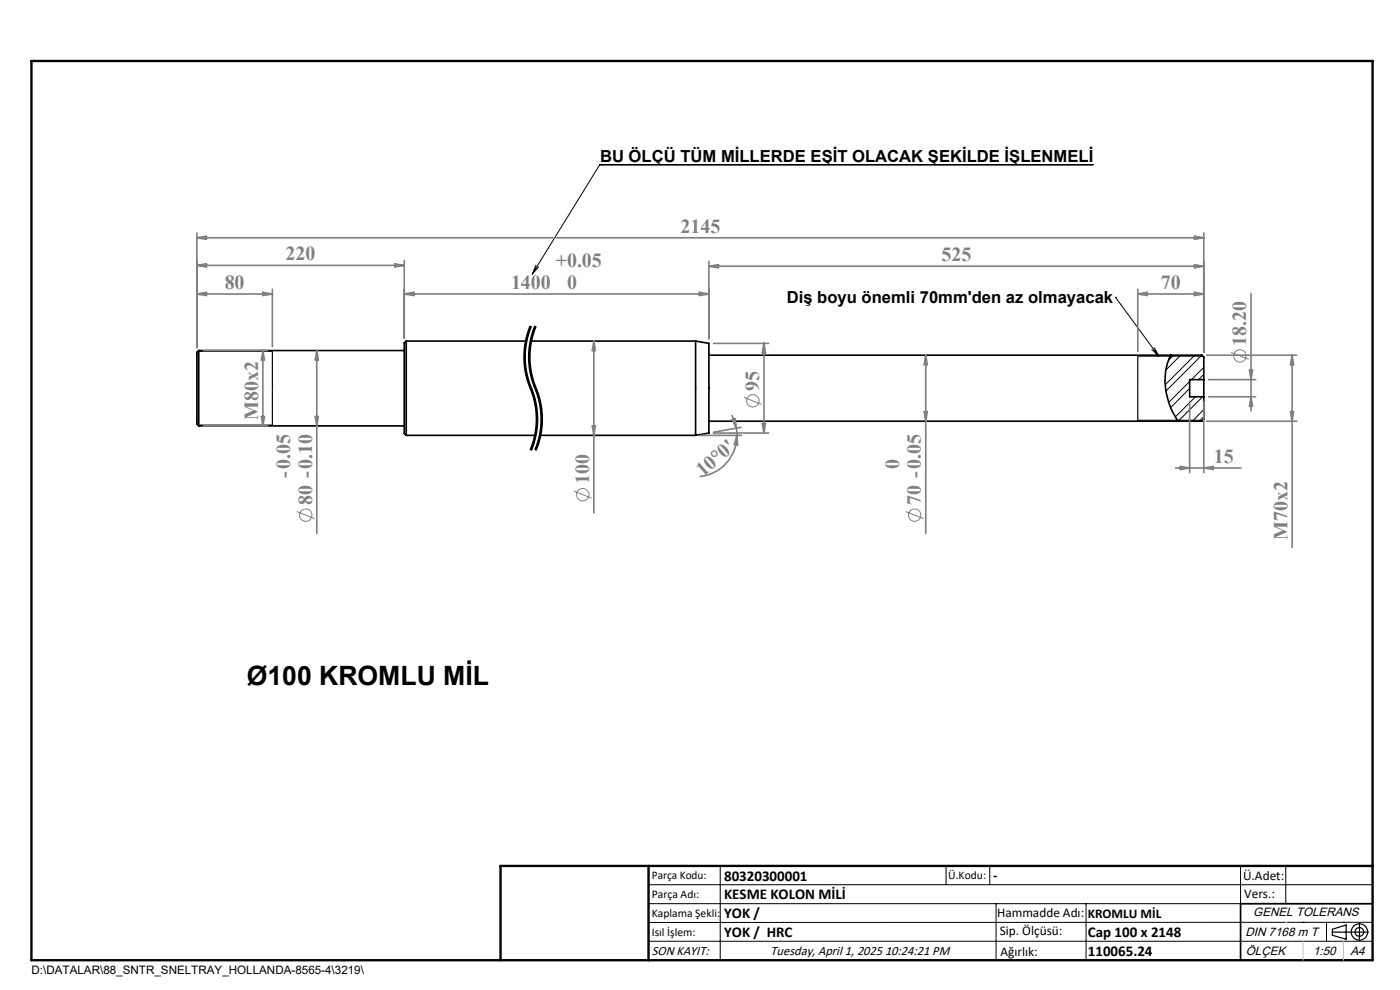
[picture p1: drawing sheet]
<svg xmlns="http://www.w3.org/2000/svg" width="297mm" height="210mm" viewBox="0 0 297 210" stroke-linecap="round" stroke-linejoin="round" font-family="sans-serif">
<g fill="none" stroke="#000" stroke-width=".21">
<path d="M231.9 34.9h-104.7l-14.3 23.2M113.7 56.3l-.8 1.8M114.3 56.6l-1.4 1.5M42 74.5h15.8M111.1 75.4a20.3 20.3 0 0 0 1.9 8.6 16.9 16.9 0 0 1 .4 8.1M111.5 77.2l.5 2.9M112.1 75.4a17.3 17.3 0 0 0 .6 4.7M112.4 69.1a17.3 17.3 0 0 0-1.3 6.3M112.5 77.2l.5 2.9M112.6 69.2a17.6 17.6 0 0 0 .4 14.2 17.1 17.1 0 0 1-.4 12.1M112.7 71.3l-.5 2.4-.1 1.7M112.8 69.2a16.9 16.9 0 0 0-1.3 8"/>
<path d="M113.4 69.1l-.7 2.2M113.6 69.2a17.5 17.5 0 0 0 .4 14.2 17.1 17.1 0 0 1-.4 12.1M113.8 69.2a16.9 16.9 0 0 0-1.3 8M236.6 63.1h.1M236.6 63.1l9.2 12.5M241.4 75.6h13.8M244.4 74.1l1.4 1.5M244.9 73.8l.9 1.8M249 75.3l-1.1 1.1M250.5 75.3l-3.2 3.2M253.5 75.3l-6.3 6.3M255 75.3l-7.7 7.7"/>
<path d="M255.4 77.9l-2.6 2.6M255.4 79.4l-1.1 1.1M42 90.2h15.8M112 80.1l.4 1.1M112.4 81.2l.3 .8M112.7 82l.1 .3zM112.7 80.2l1.6 5M112.8 82.3l.2 .5M113 82.8l.5 1.7M113 80.1l.4 1.1M113 93.8l-.6 1.6M113.4 81.2l.6 1.6"/>
<path d="M113.4 92.1l-.4 1.7M113.5 84.5a17.3 17.3 0 0 1 .5 5.9M114 82.8l.5 1.7M114 93.8l-.6 1.6M114 90.4a17.3 17.3 0 0 1-1.2 5.2M114.3 85.2a16.9 16.9 0 0 1 .1 6.9M114.3 92.7l-.3 1.1M114.4 92.1l-.1 .6M114.5 84.5a17.3 17.3 0 0 1 .5 5.9M115 90.4a17.3 17.3 0 0 1-1.2 5.2M241.4 89.1h13.8M252.4 80.9l-4.5 4.5"/>
<path d="M252.4 82.4l-4 4.1M253.6 84.2l-4.3 4.2M255.1 84.2l-5.2 5.2M255.4 86.9l-2.5 2.5M255.4 88.4l-1 1M137.6 187.7h153.6M137.6 191.7h153.6M137.6 199.7h153.6M152.8 183.7v20M200.7 183.7v4M210 183.7v4M211.3 191.7v12"/>
<path d="M230.4 191.7v12M263.2 183.7v20M272.8 183.7v8M276.4 195.6h.1M281.4 195.6v4.1M285 195.6h.1M291.2 195.6l-153.6 .1"/>
</g>
<g fill="none" stroke="#000" stroke-width=".35">
<path d="M42.2 74.4v15.9M42.2 74.4l-.4 .3v15.2l.4 .4M42.2 74.4h43.6M86.2 72.3v20M86.2 72.3l-.4 .4v19.3l.4 .3M86.2 72.3h25.4M112.6 72.3h35M147.6 72.3v20M147.6 72.3l2.8 .5v19.1l-2.8 .4M150.4 75.3h104.6l.4 .4v4.8M248.4 75.3a14 14 0 0 0 1.5 14.1M42.2 90.3h43.6"/>
<path d="M86.2 92.3h27.4M114.5 92.3h33.1M255.4 80.5v3.7M255.4 84.2v4.8l-.4 .4h-104.6M255.4 80.5h-3v3.7h3M291.2 191.7h-28v12"/>
</g>
<g fill="none" stroke="#808080" stroke-width=".21">
<path d="M261.2 74.7l3.7 1.5M157.8 84.3l3.8 1.5M63 108.5l3.7 1.5M121.7 104.2l3.8 1.5M192.2 108.5l3.7 1.5"/>
<circle cx="263.1" cy="75.5" r="1.31"/>
<circle cx="159.7" cy="85" r="1.32"/>
<circle cx="64.9" cy="109.3" r="1.32"/>
<circle cx="123.6" cy="104.9" r="1.31"/>
<circle cx="194.1" cy="109.3" r="1.32"/>
</g>
<g fill="none" stroke="#000" stroke-width=".25">
<path d="M57.8 74.4v15.9M241.4 75.3v14.1M282.6 197.7h7.8M282.6 197.1l3-.9v3l-3-.8zM288.4 195.8v3.8M106.2 203.7h185"/>
<circle cx="288.4" cy="197.7" r="1.74"/>
<circle cx="288.4" cy="197.7" r=".93"/>
</g>
<path d="M112.6 69.2a17.1 17.1 0 0 0 0 13.1M113.6 69.2a17.1 17.1 0 0 0 0 13.1M112.6 82.3a17.1 17.1 0 0 1 0 13.2M113.6 82.3a17.1 17.1 0 0 1 0 13.2" fill="none" stroke="#000" stroke-width=".21" stroke-dasharray="6.3 1.3 1.3 1.3" stroke-dashoffset="1.5" stroke-linecap="butt"/>
<g fill="none" stroke="#808080" stroke-width=".35">
<path d="M41.8 49.4v24.4M41.8 50.4h213.6M41.8 50.4l2-.3v.7zM41.8 56.3l2-.3v.6zM41.8 56.3h44M83.8 56l2 .3-2 .3zM85.8 55.3v16.4M150.4 55.4v16.5M150.4 56.5h105M150.4 56.5l2-.3v.6zM253.4 50.1l2 .3-2 .4zM253.4 56.2l2 .3-2 .3z"/>
<path d="M255.4 49.4v25.3M41.8 62.4h16M41.8 62.4l2-.4v.7zM43.2 74.4h13.6M55.8 62l2 .4-2 .3zM55.8 74.4v15.9M55.8 74.4l.3 1.9h-.6zM57.8 61.3v12.2M67.2 74.4v38.8M67.2 74.4l.3 1.9h-.6zM85.8 62.4h64.6M85.8 62.4l2-.4v.7z"/>
<path d="M126 72.3l.3 2.1h-.6zM126 72.3v36.5M148.4 62l2 .4-2 .3zM151.4 72.8h11.7M162.1 72.8v19.1M162.1 72.8l.3 2.1h-.7zM196.4 75.3l.3 2.1h-.6zM196.4 75.3v37.9M241.4 61.3v13.2M241.4 62.4h14M241.4 62.4l2-.4v.7zM253.4 62l2 .4-2 .3z"/>
<path d="M256 75.3h19.1M265.1 78.5h.6l-.3 2zM265.4 62.3v24.9M274.1 75.3v40.8M274.1 75.3l.3 2.1h-.6zM43.2 90.3h13.6M55.5 88.4h.6l-.3 1.9zM66.9 88.4h.6l-.3 1.9zM125.7 90.3h.6l-.3 2zM148.6 92.3h8.7M151.4 91.9h11.7M155.2 88l.6 1.4 .4 1.4"/>
<path d="M155.3 89l.7-.2 .2 2zM156.2 90.8l.2 1.5M156.4 92.3a8.8 8.8 0 0 1-8 8.8M156.4 92.3l.1 2.1-.7-.1zM157.2 90.7l-5.8 1M161.7 89.8h.7l-.3 2.1zM196.1 87.3h.6l-.3 2.1zM249.4 99.3h13.9M250.4 98.9l2 .4-2 .3zM252.4 85.2v15.1M255.4 85.2v15.1M255.4 99.3l2-.4v.7z"/>
<path d="M256 89.4h19.1M256.4 80.5h10M256.4 84.2h10M265.4 84.2l.3 2h-.6zM273.8 87.3h.6l-.3 2.1z"/>
</g>
<path d="M6.7 12.9h284.5v190.8h-284.5zM137.6 183.7v20M291.2 183.7h-185v20" fill="none" stroke="#000" stroke-width=".5"/>
<path d="M276.4 199.7v4M285 199.7v4" fill="none" stroke="#c0c0c0" stroke-width=".21"/>
<path d="M272.8 195.6h.1" fill="none" stroke="#c0c0c0" stroke-width=".25"/>
<text font-size="5.6" x="52.3" y="145.2">Ø100 KROMLU MİL</text>
<g font-size="4.2" fill="#808080">
<text x="144.4" y="49.4">2145</text>
<text x="60.6" y="55.2">220</text>
<text x="117.9" y="56.7">+0.05</text>
<text x="199.7" y="55.4">525</text>
<text x="47.7" y="61.3">80</text>
<text x="108.4" y="61.3">1400</text>
<text x="120.3" y="61.3">0</text>
<text x="246.3" y="61.3">70</text>
<text x="264.4" y="73.3" transform="rotate(-90 264.4 73.3)">18.20</text>
<text x="161" y="82.8" transform="rotate(-90 161 82.8)">95</text>
<text x="54.8" y="89" transform="rotate(-90 54.8 89)">M80x2</text>
<text x="61.6" y="101.4" transform="rotate(-90 61.6 101.4)">-0.05</text>
<text x="149.2" y="101.2" transform="rotate(-41 149.2 101.2)">10°0'</text>
<text x="190.7" y="99.5" transform="rotate(-90 190.7 99.5)">0</text>
<text x="257.5" y="98.2">15</text>
<text x="66.2" y="107.1" transform="rotate(-90 66.2 107.1)">80 -0.10</text>
<text x="125" y="102.8" transform="rotate(-90 125 102.8)">100</text>
<text x="195.4" y="107.1" transform="rotate(-90 195.4 107.1)">70 -0.05</text>
<text x="273.1" y="114.5" transform="rotate(-90 273.1 114.5)">M70x2</text>
</g>
<g font-size="3.5">
<text x="127.3" y="34.3">BU ÖLÇÜ TÜM MİLLERDE EŞİT OLACAK ŞEKİLDE İŞLENMELİ</text>
<text x="166.9" y="64.4">Diş boyu önemli 70mm'den az olmayacak</text>
</g>
<g font-size="3.2">
<text x="153.6" y="190.8">KESME KOLON MİLİ</text>
<text x="153.6" y="186.8">80320300001</text>
<text x="210.7" y="186.6">-</text>
<text x="153.6" y="194.8">YOK /</text>
<text x="153.6" y="198.8">YOK / HRC</text>
<text x="230.8" y="198.7">Cap 100 x 2148</text>
<text x="230.8" y="202.8">110065.24</text>
</g>
<g font-size="2.8">
<text x="263.7" y="186.7">Ü.Adet:</text>
<text x="263.9" y="190.5">Vers.:</text>
<text x="211.5" y="194.5">Hammadde Adı:</text>
<text x="230.8" y="194.7">KROMLU MİL</text>
<text x="138.3" y="202.6">SON KAYIT:</text>
<text x="163.5" y="202.6">Tuesday, April 1, 2025 10:24:21 PM</text>
<text x="212.1" y="198.4">Sip. Ölçüsü:</text>
<text x="212.2" y="202.7">Ağırlık:</text>
</g>
<g font-size="2.6">
<text x="265.9" y="194.4">GENEL TOLERANS</text>
<text x="264.2" y="198.5">DIN 7168 m T</text>
<text x="264.3" y="202.6">ÖLÇEK</text>
<text x="278.5" y="202.6">1:50</text>
<text x="286.5" y="202.6">A4</text>
</g>
<g font-size="2.5">
<text x="138.3" y="186.4">Parça Kodu:</text>
<text x="138.3" y="190.5">Parça Adı:</text>
<text x="201.2" y="186.5">Ü.Kodu:</text>
<text x="138.3" y="194.5">Kaplama Şekli:</text>
<text x="138.3" y="198.6">Isıl İşlem:</text>
<text x="6.7" y="206.7">D:\DATALAR\88_SNTR_SNELTRAY_HOLLANDA-8565-4\3219\</text>
</g>
</svg>
